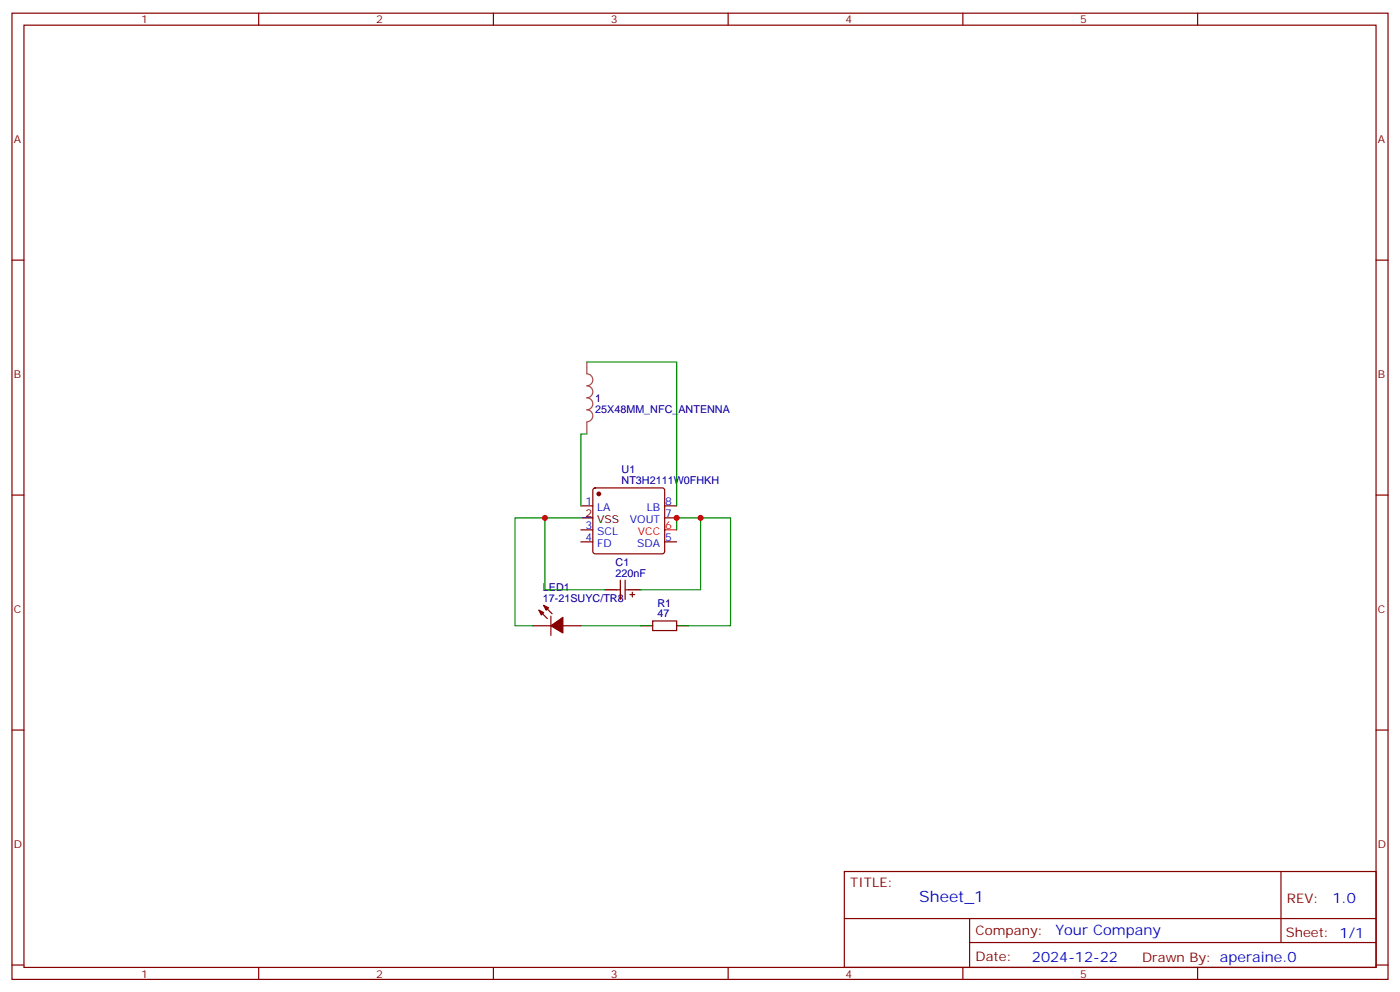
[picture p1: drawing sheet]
<svg xmlns="http://www.w3.org/2000/svg" width="412mm" height="292mm" viewBox="0 0 412 292" stroke-linecap="round" stroke-linejoin="round" font-family="sans-serif">
<g fill="none" stroke="#870000" stroke-width=".35">
<path d="M3.5 3.9h405.4v284.3h-405.4zM7.1 7.4h398.2v277.3h-398.2zM76.2 3.9v3.5M145.3 3.9v3.5M214.5 3.9v3.5M283.6 3.9v3.5M352.8 3.9v3.5M3.5 76.6h3.6M405.3 76.6h3.6M3.5 145.7h3.6M171.1 148.9h3.5M171.1 159.5h3.5"/>
<path d="M171.1 155.9h3.5M174.9 143.8l.4-.2h19.8l.5 .2 .2 .5v18l-.2 .5-.5 .2h-19.8l-.5-.3-.2-.4v-18zM195.8 148.9h3.5M195.8 152.4h3.5M195.8 159.5h3.5M405.3 145.7h3.6M158.7 179.6l2.5 2.4M160.2 178.2l2.4 2.4M181.7 173.6h1M182.7 170.7v5.7M184.1 170.7v5.7M184.1 173.6h1.1"/>
<path d="M185.6 175h1.4M186.3 174.3v1.4M157 184.1h5.3M162.3 181.3v5.7M165.8 184.1h5.3M192.3 182.7h7v2.9h-7zM3.5 214.8h3.6M405.3 214.8h3.6M248.7 256.5h156.6v28.2h-156.6zM377.3 256.5v20.9M248.7 270.3h156.5M285.6 277.4h119.6"/>
<path d="M285.6 270.3v14.1M3.5 284h3.6M76.2 284.7v3.5M145.3 284.7v3.5M214.5 284.7v3.5M283.6 284.7v3.5M352.8 284.7v3.5M405.3 284h3.6"/>
</g>
<path d="M195.8 155.9h3.5" fill="none" stroke="#f00" stroke-width=".35"/>
<path d="M171.1 152.4h3.5M178.2 173.6h3.5M185.2 173.6h3.5M188.7 184.1h3.6M199.3 184.1h3.5" fill="none" stroke="#000" stroke-width=".35"/>
<g fill="#870000" stroke="#870000" stroke-width=".35">
<path d="M158.7 179.6l1.5 .7-.7 .7z"/>
<path d="M160.2 178.2l1.4 .7-.7 .7z"/>
<path d="M162.3 184.1l3.5-2.4v4.6z"/>
<circle cx="176.4" cy="145.3" r=".53"/>
</g>
<path d="M172.9 106.5v3.5a1.76 1.76 0 0 1 1.7 1.8 1.76 1.76 0 0 1-1.7 1.7 1.76 1.76 0 0 1 1.7 1.8 1.76 1.76 0 0 1-1.7 1.8 1.76 1.76 0 0 1 1.7 1.7 1.76 1.76 0 0 1-1.7 1.8 1.76 1.76 0 0 1 1.7 1.8 1.76 1.76 0 0 1-1.7 1.7M172.9 124.2v3.5" fill="none" stroke="#a64a4a" stroke-width=".35"/>
<path d="M172.9 106.5h26.4v42.4M172.9 127.7h-1.8v21.2M160.5 152.4h-8.8v31.7h5.3M171.1 152.4h-10.6v21.2h17.7M199.3 155.9v-3.5h7.1v21.2h-17.7M206.4 152.4h8.8v31.7h-12.4M171.1 184.1h17.6" fill="none" stroke="#008700" stroke-width=".35"/>
<g fill="#c00">
<circle cx="199.3" cy="152.4" r=".88"/>
<circle cx="206.4" cy="152.4" r=".88"/>
<circle cx="160.5" cy="152.4" r=".88"/>
</g>
<text font-size="4.6" fill="#00f" x="270.8" y="265.5">Sheet_1</text>
<g font-size="4.2" fill="#00f">
<text x="392.5" y="265.7">1.0</text>
<text x="310.9" y="275.3">Your Company</text>
<text x="304" y="283.1">2024-12-22</text>
</g>
<g font-size="3.9" fill="#800">
<text x="250.5" y="261.1">TITLE:</text>
<text x="379.1" y="265.7">REV:</text>
<text x="287.4" y="275.3">Company:</text>
<text x="378.7" y="275.9">Sheet: 1/1</text>
<text x="287.4" y="282.9">Date:</text>
<text x="336.4" y="283">Drawn By: aperaine.0</text>
</g>
<g font-size="3.2" fill="#800">
<text x="41.6" y="6.9">1</text>
<text x="110.8" y="6.9">2</text>
<text x="179.9" y="6.9">3</text>
<text x="249.1" y="6.9">4</text>
<text x="318.2" y="6.9">5</text>
<text x="4.1" y="42">A</text>
<text x="405.9" y="42">A</text>
<text x="4.1" y="111.1">B</text>
<text x="405.9" y="111.1">B</text>
<text x="4.1" y="180.3">C</text>
<text x="405.9" y="180.3">C</text>
<text x="4.1" y="249.4">D</text>
<text x="405.9" y="249.4">D</text>
<text x="41.6" y="287.7">1</text>
<text x="110.8" y="287.7">2</text>
<text x="179.9" y="287.7">3</text>
<text x="249.1" y="287.7">4</text>
<text x="318.2" y="287.7">5</text>
</g>
<g font-size="3.2" fill="#000080">
<text x="175.3" y="118.3">1</text>
<text x="175.3" y="121.5">25X48MM_NFC_ANTENNA</text>
<text x="183.1" y="142.5">NT3H2111W0FHKH</text>
<text x="183.1" y="139.3">U1</text>
<text x="181.3" y="166.5">C1</text>
<text x="159.9" y="173.9">LED1</text>
<text x="181.3" y="169.7">220nF</text>
<text x="159.9" y="177.1">17-21SUYC/TR8</text>
<text x="193.7" y="178.6">R1</text>
<text x="193.7" y="181.7">47</text>
</g>
<g font-size="3.2" fill="#00f">
<text x="172.4" y="148.5">1</text>
<text x="196" y="148.5">8</text>
<text x="172.4" y="155.6">3</text>
<text x="175.9" y="150.3">LA</text>
<text x="185.5" y="153.8">VOUT</text>
<text x="190.5" y="150.3">LB</text>
<text x="196" y="152">7</text>
<text x="172.4" y="159.1">4</text>
<text x="175.9" y="160.9">FD</text>
<text x="175.9" y="157.3">SCL</text>
<text x="187.7" y="160.9">SDA</text>
<text x="196" y="159.1">5</text>
</g>
<g font-size="3.2">
<text x="172.4" y="152">2</text>
<text x="175.9" y="153.8">VSS</text>
</g>
<g font-size="3.2" fill="#f00">
<text x="196" y="155.6">6</text>
<text x="187.9" y="157.3">VCC</text>
</g>
</svg>
